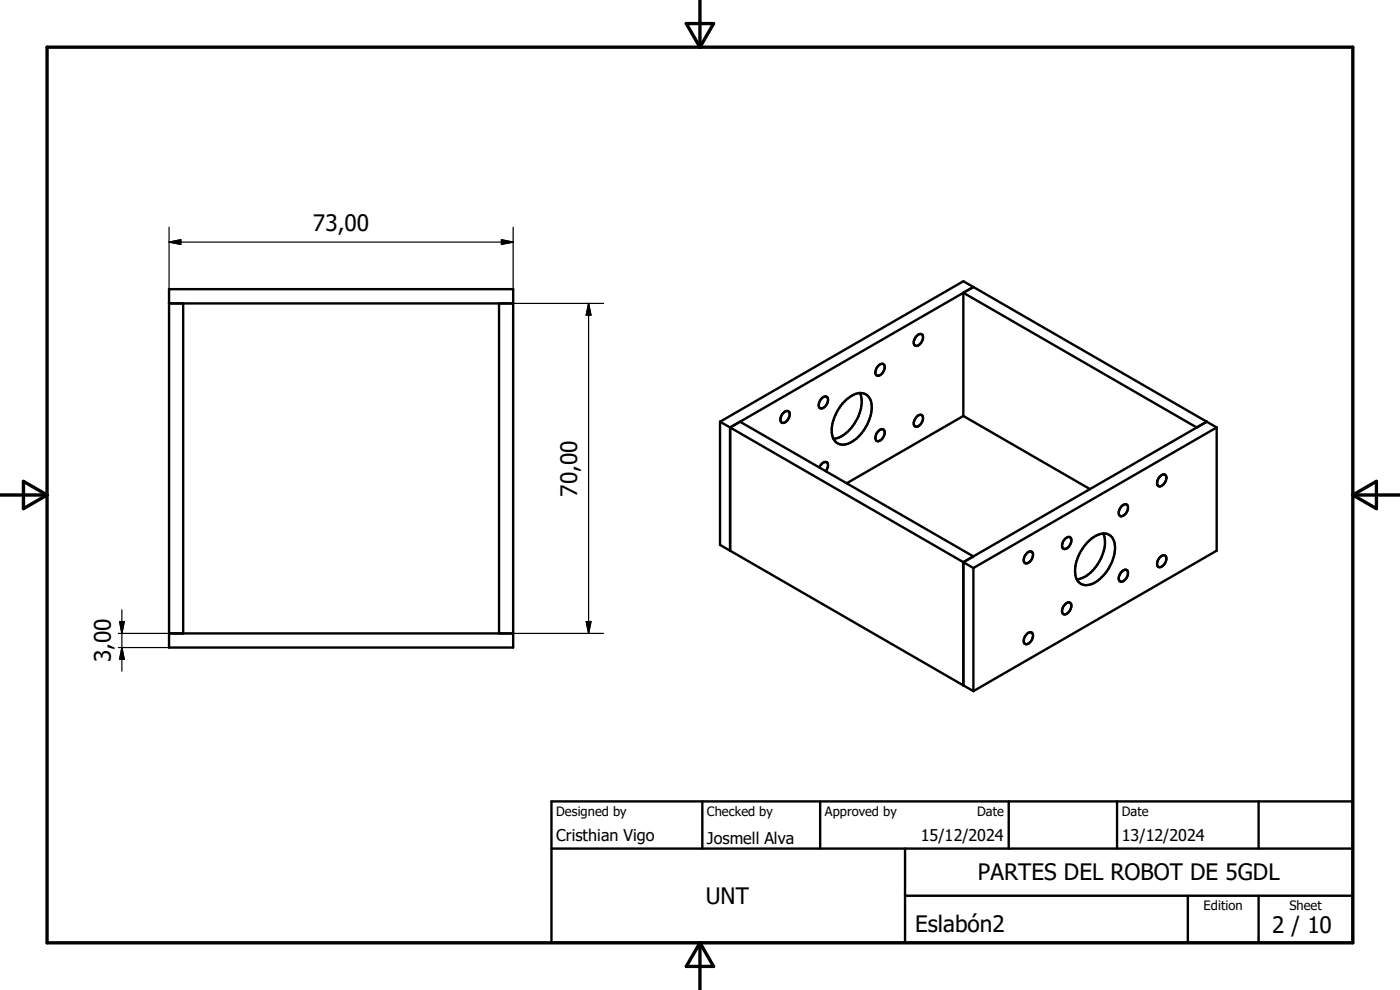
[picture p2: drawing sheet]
<svg xmlns="http://www.w3.org/2000/svg" width="297mm" height="210mm" viewBox="0 0 297 210" stroke-linecap="round" stroke-linejoin="round" font-family="sans-serif">
<g fill="none" stroke="#000" stroke-width=".51">
<path d="M35.9 61.3h73v76.1h-73zM35.9 64.4h73M38.9 64.4v70M105.9 64.4v70M186.5 77.4a.7 .7 0 0 1 1-.1 .7 .7 0 0 1 .2 .9 1.58 1.58 0 0 1-1.7 1.5 1.56 1.56 0 0 1 .5-2.3zM194.5 71.2a.73 .73 0 0 1 1-.3 .73 .73 0 0 1 .3 1 1.58 1.58 0 0 1-1.6 1.4 1.44 1.44 0 0 1 .3-2.1zM204.4 62.1v26.1M204.4 62.1l49.5 28.6 2.1-1.2M206.5 60.9l-2.1-1.2-51.6 29.8M206.5 60.9l-51.6 29.8M206.5 60.9l-2.1 1.2M206.5 60.9l49.5 28.6"/>
<path d="M152.8 89.5v26.1l2.1 1.2M152.8 89.5l2.1 1.2M154.9 90.7v26.1M154.9 90.7l49.5 28.6M154.9 90.7l2.1-1.2 49.5 28.5-2.1 1.3M166.2 87.6a.73 .73 0 0 1 1-.4 .73 .73 0 0 1 .3 1 1.54 1.54 0 0 1-1.6 1.5 1.5 1.5 0 0 1 .3-2.1zM173.8 99.2a1.24 1.24 0 0 1 1.7-1.1 1.66 1.66 0 0 1-.3 1.9M174.5 84.3a.69 .69 0 0 1 1-.1 .69 .69 0 0 1 .1 1 1.44 1.44 0 0 1-1.7 1.3 1.73 1.73 0 0 1 .6-2.2zM179.5 84.8a3.7 3.7 0 0 1 4.3-1.1 4.3 4.3 0 0 1 .7 5.1 8.5 8.5 0 0 1-5 5.4 2.4 2.4 0 0 1-3-2.4 9.5 9.5 0 0 1 3-7zM182.4 83.4a7.6 7.6 0 0 1-1.9 7.4 5.9 5.9 0 0 1-3.7 2.3M186.4 91.4a.74 .74 0 0 1 1-.3 .74 .74 0 0 1 .3 1 1.58 1.58 0 0 1-1.7 1.5 1.51 1.51 0 0 1 .4-2.2zM194.5 88.4a.73 .73 0 0 1 1-.4 .73 .73 0 0 1 .3 1.1 1.58 1.58 0 0 1-1.6 1.4 1.45 1.45 0 0 1 .3-2.1z"/>
<path d="M204.4 88.2l-24.8 14.3M204.4 88.2l26.8 15.6M256 89.5l2.1 1.2M256 89.5l-51.6 29.8M258.1 90.7v26.1l-51.6 29.8M258.1 90.7l-51.6 29.8M154.9 116.8l49.5 28.6M204.4 119.3v26.1M204.4 119.3l2.1 1.2M218 117.2a.69 .69 0 0 1 1-.1 .69 .69 0 0 1 .1 .9 1.54 1.54 0 0 1-1.6 1.5 1.56 1.56 0 0 1 .5-2.3zM226 114.3a.73 .73 0 0 1 1-.3 .73 .73 0 0 1 .3 1 1.58 1.58 0 0 1-1.7 1.4 1.52 1.52 0 0 1 .4-2.1zM230.8 115a4.3 4.3 0 0 1 4.3-1.6 3.4 3.4 0 0 1 1.3 4.1 8.7 8.7 0 0 1-5.2 6.5 2.48 2.48 0 0 1-3.1-2.9 9.4 9.4 0 0 1 2.7-6.1z"/>
<path d="M234.1 113.2a7.6 7.6 0 0 1-1.9 7.4 5.8 5.8 0 0 1-3.7 2.3M238 107.4a.73 .73 0 0 1 1-.4 .73 .73 0 0 1 .3 1 1.64 1.64 0 0 1-1.7 1.5 1.47 1.47 0 0 1 .4-2.1zM246.1 101a.73 .73 0 0 1 1-.3 .73 .73 0 0 1 .3 1 1.54 1.54 0 0 1-1.6 1.4 1.5 1.5 0 0 1 .3-2.1zM246.1 118.2a.73 .73 0 0 1 1-.4 .73 .73 0 0 1 .3 1.1 1.44 1.44 0 0 1-1.8 1.3 1.68 1.68 0 0 1 .5-2zM35.9 134.4h73M206.5 120.5v26.1M218 134.3a.69 .69 0 0 1 1-.1 .69 .69 0 0 1 .1 1 1.44 1.44 0 0 1-1.7 1.3 1.79 1.79 0 0 1 .6-2.2zM226 128.2a.73 .73 0 0 1 1-.4 .73 .73 0 0 1 .3 1.1 1.58 1.58 0 0 1-1.7 1.4 1.48 1.48 0 0 1 .4-2.1zM238 121.3a.73 .73 0 0 1 1-.4 .73 .73 0 0 1 .3 1 1.58 1.58 0 0 1-1.7 1.4 1.44 1.44 0 0 1 .4-2zM204.4 145.4l2.1 1.2M117 170h170v30h-170zM149 170v10"/>
<path d="M174 170v10M214 170v10M237 170v10M267 170v10M117 180h170M192 190h95M192 180v20M252 190v10M267 190v10"/>
</g>
<path d="M10 10h277v190h-277zM145.6 5h5.8l-2.9 5zM148.5 0v10M0 105h10M5 102.1l5 2.9-5 2.9zM287 105h10M287 105l5-2.9v5.8zM148.5 200v10M148.5 200l2.9 5h-5.8z" fill="none" stroke="#000" stroke-width=".71"/>
<g fill="none" stroke="#000" stroke-width=".25">
<path d="M35.9 51.4h73M35.9 51.4l2.5-.5v.9zM35.9 48.2v13.1M106.4 50.9l2.5 .5-2.5 .4zM108.9 48.2v13.1M108.9 64.4h19.1M124.9 64.4v70M124.9 64.4l.5 2.5h-1zM25.1 134.4h10.8M25.1 137.4h10.8M25.4 131.9h1l-.5 2.5zM25.9 129.4v13"/>
<path d="M25.9 137.4l.5 2.5h-1zM108.9 134.4h19.1M124.4 131.9h1l-.5 2.5z"/>
</g>
<path d="M35.9 51.4l2.5-.5v.9zM106.4 50.9l2.5 .5-2.5 .4zM124.9 64.4l.5 2.5h-1zM25.4 131.9h1l-.5 2.5zM25.9 137.4l.5 2.5h-1zM124.4 131.9h1l-.5 2.5z" fill="#000" stroke="#000" stroke-width=".25"/>
<g font-size="4.8">
<text x="66.4" y="49">73,00</text>
<text x="122.5" y="105.3" transform="rotate(-90 122.5 105.3)">70,00</text>
<text x="23.5" y="140.5" transform="rotate(-90 23.5 140.5)">3,00</text>
<text x="149.7" y="191.8">UNT</text>
<text x="207.5" y="186.7">PARTES DEL ROBOT DE 5GDL</text>
<text x="194.2" y="197.8">Eslabón2</text>
<text x="269.9" y="198">2 / 10</text>
</g>
<g font-size="3.4">
<text x="118" y="178.3">Cristhian Vigo</text>
<text x="150" y="178.9">Josmell Alva</text>
<text x="195.4" y="178.5">15/12/2024</text>
<text x="238" y="178.5">13/12/2024</text>
</g>
<g font-size="2.7">
<text x="118" y="173.1">Designed by</text>
<text x="150" y="173.1">Checked by</text>
<text x="175" y="173.1">Approved by</text>
<text x="207.3" y="173">Date</text>
<text x="238" y="173">Date</text>
<text x="255.4" y="193.1">Edition</text>
<text x="273.6" y="193.1">Sheet</text>
</g>
</svg>
